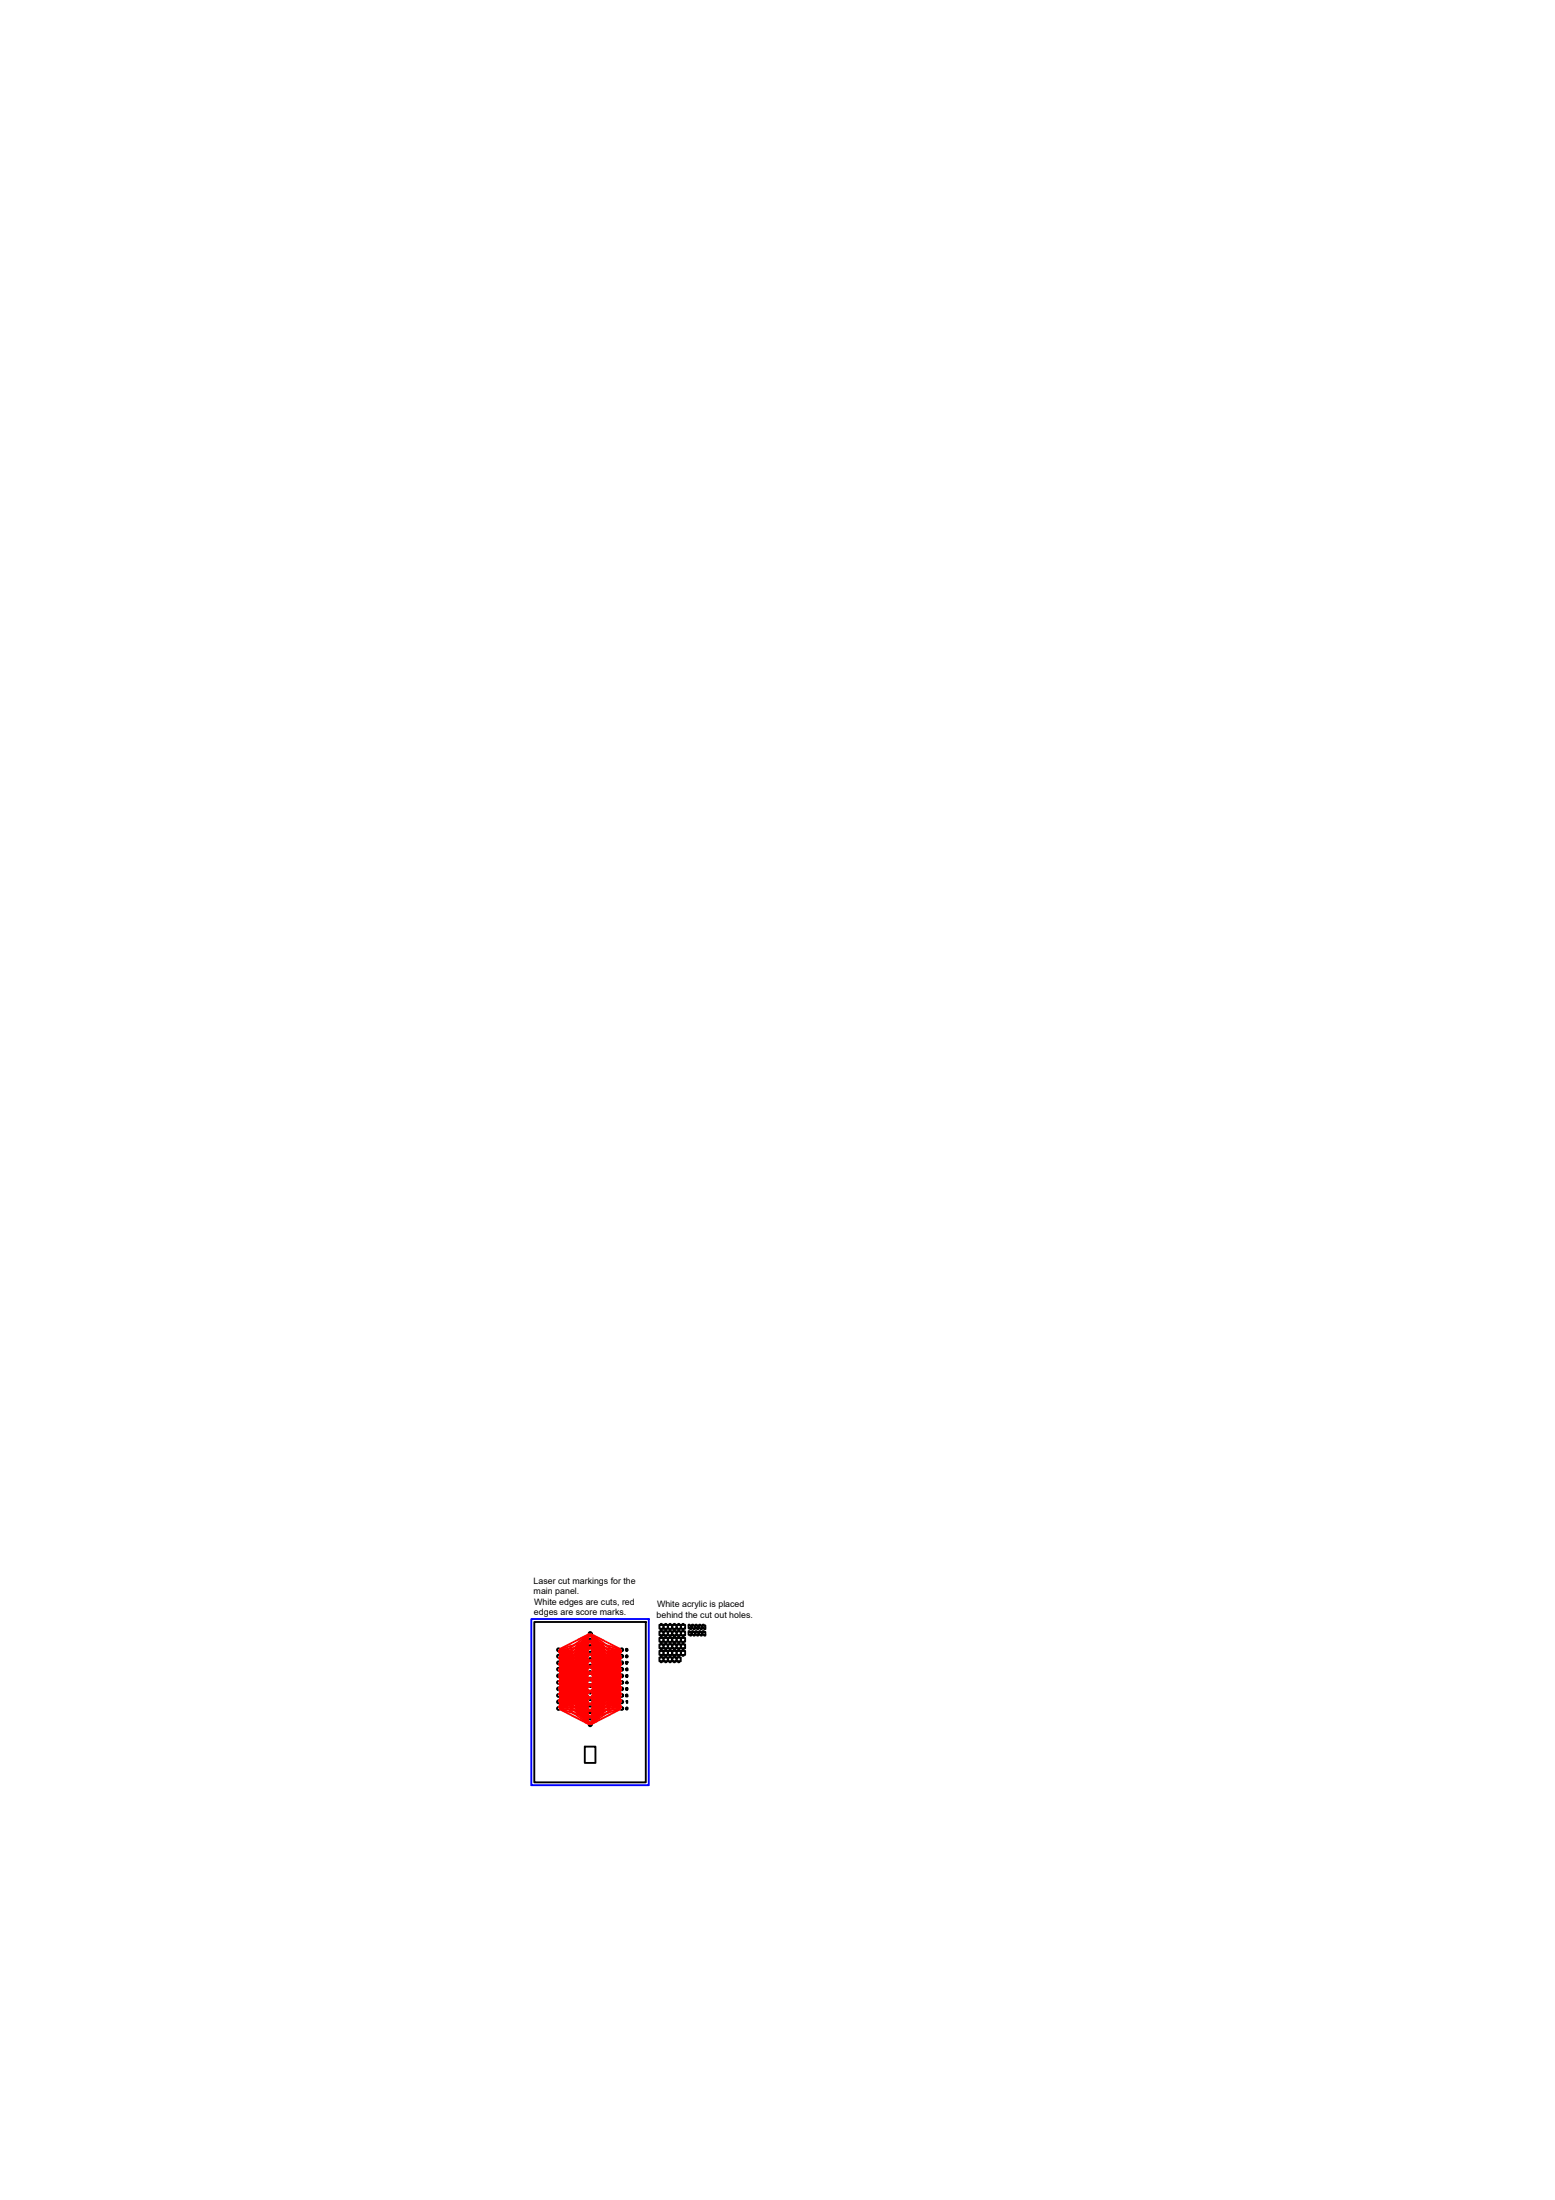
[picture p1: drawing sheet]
<svg xmlns="http://www.w3.org/2000/svg" width="210mm" height="297mm" viewBox="0 0 210 297" stroke-linecap="round" stroke-linejoin="round" font-family="sans-serif">
<!-- layer: 0 -->
<path d="M71.7 218.6h15.9v22.4h-15.9z" fill="none" stroke="#00f" stroke-width=".25"/>
<!-- layer: CUTTING -->
<g fill="none" stroke="#000" stroke-width=".25">
<path d="M72.1 219h15.1v21.7h-15.1zM89 219.4h.2v-.1h.1v.1h.2v.5h-.2v.1h-.1v-.1h-.2zM89.6 219.4h.2v-.1h.1v.1h.2v.5h-.2v.1h-.1v-.1h-.2zM90.2 219.4h.2v-.1h.1v.1h.2v.5h-.2v.1h-.1v-.1h-.2zM90.8 219.4h.2v-.1l.3 .1v.5h-.2v.1l-.3-.1zM91.4 219.4h.2v-.1h.1v.1h.2v.5h-.2v.1h-.1v-.1h-.2zM91.9 219.4h.2v-.1h.2v.1h.2v.5h-.2v.1h-.2v-.1h-.2zM92.9 219.4l.4 .1v.5l-.4-.1zM93.4 219.4l.4 .1v.5l-.4-.1zM93.9 219.4l.3 .1v.5l-.3-.1zM94.4 219.4l.3 .1v.5l-.3-.1zM94.9 219.4l.3 .1v.5l-.3-.1z"/>
<path d="M78.9 235.8h1.5v2.2h-1.5zM84.5 222.7a.12 .12 0 0 1 .2-.1 .12 .12 0 0 1 0 .2 .12 .12 0 0 1-.2 0h.2h-.2zM84.5 223.5a.14 .14 0 0 1 .2 .1 .14 .14 0 0 1-.1 .2l-.1-.1zM84.5 225.3h.2l-.1 .1h.1a.12 .12 0 0 1-.1 .1 .12 .12 0 0 1-.1 0 .12 .12 0 0 1 0-.2zM84.5 227.9h.2v.3h-.2l.2-.1h-.1v-.1zM84.5 226.2h.2h-.1l.1 .1v.1h-.2l.2-.1h-.2zM84.5 228.8h.2l-.1 .2 .1 .1h-.2l.2-.2zM84.5 229.7h.2v.2zM84.6 222.7h.1M84.6 223.7h.1zM84.6 223.5l.1 .1zM84.6 225.4l.1 .1z"/>
<path d="M84.6 230.6h.1l-.1 .2zM84.6 227v.2l.1-.1v.2l-.2-.1zM84.7 224.4l-.2 .2 .2-.2h-.2v.1l.2-.1M89 220.3h.2v-.2h.1v.2h.2v.5h-.2v.1h-.1v-.1h-.2zM89 221.1h.2v-.1h.1v.1h.2v.6h-.2v.1h-.1v-.1h-.2zM89 222h.2v-.1h.1v.1h.2v.6h-.2v.1h-.1v-.1h-.2zM89 222.9h.2v-.1h.1v.1h.2v.5h-.2v.2h-.1v-.2h-.2zM89 223.8h.2v-.1h.1v.1h.2v.5h-.2v.1h-.1v-.1h-.2zM89.6 220.3h.2v-.2h.1v.2h.2v.5h-.2v.1h-.1v-.1h-.2zM89.6 221.1h.2v-.1h.1v.1h.2v.6h-.2v.1h-.1v-.1h-.2zM89.6 222h.2v-.1h.1v.1h.2v.6h-.2v.1h-.1v-.1h-.2zM89.6 222.9h.2v-.1h.1v.1h.2v.5h-.2v.2h-.1v-.2h-.2z"/>
<path d="M89.6 223.8h.2v-.1h.1v.1h.2v.5h-.2v.1h-.1v-.1h-.2zM90.2 220.3h.2v-.2h.1v.2h.2v.5h-.2v.1h-.1v-.1h-.2zM90.2 221.1h.2v-.1h.1v.1h.2v.6h-.2v.1h-.1v-.1h-.2zM90.2 222h.2v-.1h.1v.1h.2v.6h-.2v.1h-.1v-.1h-.2zM90.2 222.9h.2v-.1h.1v.1h.2v.5h-.2v.2h-.1v-.2h-.2zM90.2 223.8h.2v-.1h.1v.1h.2v.5h-.2v.1h-.1v-.1h-.2zM90.8 220.3h.2v-.2h.1v.2h.2v.5h-.2v.1l-.3-.1zM90.8 221.1h.2v-.1l.3 .1v.6h-.2v.1h-.1v-.1h-.2zM90.8 222h.2v-.1h.1v.1h.2v.6h-.2v.1l-.3-.1zM90.8 222.9h.2v-.1l.3 .1v.5h-.2v.2l-.3-.2zM90.8 223.8h.2v-.1l.3 .1v.5h-.2v.1l-.3-.1zM91.4 220.3h.2v-.2h.1v.2h.2v.5h-.2v.1h-.1v-.1h-.2z"/>
<path d="M91.4 221.1h.2v-.1h.1v.1h.2v.6h-.2v.1h-.1v-.1h-.2zM91.4 222h.2v-.1h.1v.1h.2v.6h-.2v.1h-.1v-.1h-.2zM91.4 222.9h.2v-.1h.1v.1h.2v.5h-.2v.2h-.1v-.2h-.2zM91.4 223.8h.2v-.1h.1v.1h.2v.5h-.2v.1h-.1v-.1h-.2zM91.9 220.3h.2v-.2h.2v.2h.2v.5h-.2v.1h-.2v-.1h-.2zM91.9 221.1h.2v-.1h.2v.1h.2v.6h-.2v.1h-.2v-.1h-.2zM91.9 222h.2v-.1h.2v.1h.2v.6h-.2v.1h-.2v-.1h-.2zM91.9 222.9h.2v-.1h.2v.1h.2v.5h-.2v.2h-.2v-.2h-.2zM92.9 220.2l.4 .1v.5l-.4-.1zM93.4 220.2l.4 .1v.5l-.4-.1zM93.9 220.2l.3 .1v.5l-.3-.1zM94.4 220.2l.3 .1v.5l-.3-.1z"/>
<path d="M94.9 220.2l.3 .1v.5l-.3-.1z"/>
<circle cx="75.4" cy="225.4" r=".2"/>
<circle cx="75.4" cy="226.3" r=".2"/>
<circle cx="75.4" cy="228" r=".2"/>
<circle cx="75.4" cy="229.8" r=".2"/>
<circle cx="75.4" cy="230.7" r=".2"/>
<circle cx="75.4" cy="222.8" r=".2"/>
<circle cx="75.4" cy="228.9" r=".2"/>
<circle cx="75.4" cy="224.5" r=".2"/>
<circle cx="75.4" cy="223.6" r=".2"/>
<circle cx="75.4" cy="227.2" r=".2"/>
<circle cx="79.7" cy="221.4" r=".2"/>
<circle cx="79.7" cy="228.5" r=".2"/>
<circle cx="79.7" cy="220.6" r=".2"/>
<circle cx="79.7" cy="222.3" r=".2"/>
<circle cx="79.7" cy="225" r=".2"/>
<circle cx="79.7" cy="232" r=".2"/>
<circle cx="79.7" cy="229.4" r=".2"/>
<circle cx="79.7" cy="227.6" r=".2"/>
<circle cx="79.7" cy="224.1" r=".2"/>
<circle cx="79.7" cy="232.9" r=".2"/>
<circle cx="79.7" cy="225.8" r=".2"/>
<circle cx="79.7" cy="231.1" r=".2"/>
<circle cx="79.7" cy="230.2" r=".2"/>
<circle cx="79.7" cy="226.7" r=".2"/>
<circle cx="79.7" cy="223.2" r=".2"/>
<circle cx="83.9" cy="230.7" r=".2"/>
<circle cx="83.9" cy="229.8" r=".2"/>
<circle cx="83.9" cy="222.8" r=".2"/>
<circle cx="83.9" cy="225.4" r=".2"/>
<circle cx="83.9" cy="227.2" r=".2"/>
<circle cx="83.9" cy="228.9" r=".2"/>
<circle cx="83.9" cy="226.3" r=".2"/>
<circle cx="83.9" cy="228" r=".2"/>
<circle cx="83.9" cy="224.5" r=".2"/>
<circle cx="83.9" cy="223.6" r=".2"/>
<circle cx="84.6" cy="230.7" r=".13"/>
</g>
<!-- layer: SCORING -->
<g fill="none" stroke="#f00" stroke-width=".25">
<path d="M75.5 222.9l4.1 8M75.5 224.7l4.1 8M75.5 223.8l4 6.3M75.5 223.8l4.1 7.2M75.5 225.6l4.1 7.1M75.5 225.6l4 6.2M75.5 226.4l4 6.3M75.5 223.8l4 5.4-4-6.3 4.1 7.2M75.5 226.4l4 4.6-4-3.7M75.5 226.4l4 5.4M75.5 222.9l4 3.7M75.5 224.6l4 3.8"/>
<path d="M75.5 225.5l4 3.7-4-4.5 4 5.4M75.5 226.2l4-3.8-4 4.6M75.5 226.4l4 3.7M75.5 229.1l4 3.6-4-4.5 4 3.7M75.5 227.9l4-3.7-4 4.6M75.6 223.7l3.9 2-3.9-1.1M75.6 223.8l3.9 2.8M75.6 225.5l3.9 2.9M75.6 225.5l3.9 2M75.6 226.4l3.9 2M75.6 226.4l3.9 2.8M75.6 227.3l3.9 2"/>
<path d="M75.6 227.3l3.9 2.8M75.6 228.2l3.9 2.8M75.6 228.1l3.9 2.1M75.6 229l3.9 2.9M75.6 223.7l3.8 .4M75.6 223.7l3.9 1.2M75.6 224.5l3.8 .4M75.6 225.5l3.9 1.2M75.6 225.4l3.8 .4M75.6 226.3l3.8 .4M75.6 226.3l3.9 1.2M75.6 227.2l3.8 .4"/>
<path d="M75.6 227.2l3.9 1.2M75.6 228.1l3.9 1.2M75.6 228.1l3.8 .4M75.6 228.9l3.8 .4M75.6 229.9l3.9 1.2M75.6 229.8l3.8 .4M75.6 230.7l3.8 .4M79.4 222.3l-3.8 .4M79.4 224.1l-3.8 .4M79.4 225l-3.8 .4M79.4 225.9l-3.8 .4M79.4 226.7l-3.8 .4"/>
<path d="M79.4 227.6l-3.8 .4M79.4 228.5l-3.8 .4M79.4 230.3l-3.8 .4M79.4 229.4l-3.8 .4M79.5 220.6l-3.9 2.1M79.5 221.5l-3.9 1.2M79.5 223.3l-3.9 1.1 3.9-2-3.9 1.2 3.8-.4-3.8-.4 3.9 1.2M79.5 224.9l-3.9-2.1 3.9 2.9M79.5 225.9l-3.9 2.1 3.9-1.2M79.5 226.6l-3.9-2 3.9 2.9M79.5 224.1l-3.9 1.2M79.5 224.2l-3.9 2 3.9-1.2"/>
<path d="M79.5 227.7l-3.9 1.2M79.5 225.9l-3.9 1.2M79.5 228.5l-3.9 1.3M79.5 229.4l-3.9 1.2M79.5 226.8l-3.9 2M79.5 230.2l-3.9-1.2 3.9 2M79.5 231.9l-3.9-2 3.9 2.9-3.9-2 3.9 1.2M79.5 227.7l-3.9 2M79.5 224.2l-3.9 2.9 3.9-2M79.5 226l-3.9 2.8M79.5 220.7l-3.9 2.8 3.9-2-3.9 2.9M79.5 222.4l-3.9 2.9 3.9-2-3.9 2.9"/>
<path d="M79.5 227.7l-3.9 2.9 3.9-2M79.5 225.1l-3.9 2.8M79.5 226.8l-3.9 2.9M79.5 230.1l-4-4.5 4 5.4M79.5 231.8l-4-4.5 4 5.4M79.5 226.9l-4 3.7M79.5 223.3l-4 3.7M79.5 225.1l-4 3.7M79.5 221.6l-4 6.3 4.1-7.2-4.1 8M79.5 228.3l-4-5.4 4 4.5-4-3.6 4 4.5M79.5 220.7l-4 5.4 4-4.5-4 3.6 4-4.5-4 3.7M79.5 231l-4-6.3 4.1 7.1"/>
<path d="M79.5 220.7l-4 6.3M79.5 221.6l-4 5.4M79.5 222.5l-4 5.4 4-4.5M79.5 223.4l-4 5.4M79.5 225.1l-4 5.4 4-4.5-4 3.7M79.5 223.4l-4 6.2M79.6 231.8l-4.1-8 4.1 8.9-4.1-9.8 4.1 8.9M79.6 221.6l-4.1 7.2 4-6.3M79.6 221.6l-4.1 8 4.1-8.9-4.1 9.8 4.1-8.9M79.6 223.4l-4.1 7.1 4-6.3-4 5.4 4-4.5M79.6 222.5l-4.1 7.1M79.6 222.5l-4.1 8"/>
<path d="M79.7 220.7l4.1 9.8M79.7 230.9l4.1-8-4.1 8.9M79.7 231l4.1-7.2-4.1 8M79.7 220.7l4.1 8.9-4.1-8M79.7 220.7l4.1 7.2M79.7 220.7l4.1 8M79.7 221.6l4.1 7.2M79.7 223.4l4.1 7.1-4.1-8 4.1 7.1M79.7 221.6l4.1 8.9M79.8 229.2l4-5.4-4 6.3M79.8 220.7l4 6.3-4-5.4 4 6.3M79.8 222.5l4 6.3-4-5.4"/>
<path d="M79.8 223.4l4 6.2M79.8 221.6l4 4.5-4-5.4 4 4.5M79.8 223.4l4 4.5-4-5.4 4 4.5M79.8 224.2l4 4.6M79.8 226l4 4.5M79.8 220.7l4 2.8-4-2 4 2.9-4-3.7M79.8 226.6l4-2.8-4 3.7M79.8 222.4l3.9 2.9-3.9-2 4 2.9-4-3.8M79.8 221.6l4 3.7M79.8 223.3l4 3.7M79.8 227.7l3.9 2.9-3.9-2M79.8 220.6l3.9 2.1"/>
<path d="M79.8 224.9l3.9-2.1-3.9 2.9M79.8 225.1l3.9 2-3.9-2.9 4 3.7-4-2.8 4 3.7M79.8 225.9l3.9 2.1M79.8 222.4l3.9 2M79.8 226.6l3.9-2-3.9 2.9M79.8 227.7l3.9 2M79.8 224.2l3.9 2M79.8 226.8l3.9 2M79.8 221.5l3.9 1.2M79.8 222.3l3.9 .4M79.8 222.4l3.9 1.2-3.9-.4 3.9-.4-3.9 1.2M79.8 224.1l3.9 1.2"/>
<path d="M79.8 224.1l3.9 .4M79.8 225l3.9 1.2M79.8 223.3l3.9 1.2M79.8 225l3.9 .4M79.8 225.9l3.9 .4M79.8 226.7l3.9 .4M79.8 227.7l3.9 1.2M79.8 225.9l3.9 1.2M79.8 227.6l3.9 .4M79.8 228.5l3.9 .4M79.8 226.8l3.9 1.2M79.8 230.3l3.9 .4"/>
<path d="M79.8 229.4l3.9 .4M79.8 228.5l3.9 1.3M79.8 229.4l3.9 1.2M83.7 223.7l-3.9 .4M83.7 223.7l-3.9 1.2M83.7 224.5l-3.9 .4M83.7 224.6l-3.9 1.2M83.7 225.5l-3.9 1.2M83.7 225.4l-3.9 .4M83.7 226.3l-3.9 .4M83.7 226.3l-3.9 1.2M83.7 227.2l-3.9 .4"/>
<path d="M83.7 227.2l-3.9 1.2M83.7 228.1l-3.9 1.2M83.7 228.1l-3.9 .4M83.7 228.9l-3.9 .4M83.7 229l-3.9 1.2M83.7 229.9l-3.9 1.2M83.7 229.8l-3.9 .4M83.7 230.7l-3.9 1.3M83.7 230.7l-3.9 .4M83.7 223.7l-3.9 2M83.7 225.5l-3.9 2M83.7 226.4l-3.9 2"/>
<path d="M83.7 227.3l-3.9 2M83.7 228.1l-3.9 2.1M83.7 229l-3.9 2M83.7 230.8l-3.9 2 4-2.9-4 2M83.8 222.9l-4 3.7M83.8 228.8l-4-2.8 4 3.7-4-2.9 4 3.8M83.8 224.6l-4 3.8 4-2.9-4 3.7M83.8 226.4l-4 2.8M83.8 226.4l-4 3.7 4-2.8-4 3.7 4-2.8M83.8 228.2l-4 3.7 4-2.9-4 3.8M83.8 222.9l-4 4.5M83.8 223.8l-4 4.5"/>
<path d="M83.8 224.7l-4 4.5M83.8 225.6l-4 4.5M83.8 226.4l-4 4.6M83.8 228.2l-4 4.5M83.8 229.6l-4-4.5 4 5.4M83.8 224.7l-4 6.3 4-5.4-4 6.2M83.8 222.9l-4 5.4M83.8 222.9l-4 6.3M83.8 224.7l-4 5.4M83.8 226.4l-4 5.4M83.8 226.4l-4 6.3 4-5.4-4 4.5M83.8 229.6l-4-5.4 4 6.3"/>
<path d="M83.8 225.6l-4.1 7.1 4.1-8-4.1 7.1M83.8 222.9l-4.1 7.2M83.8 223.8l-4.1 8.9M83.8 222.9l-4.1 9.8"/>
</g>
<g font-size="1.2">
<text x="72" y="213.8">Laser cut markings for the</text>
<text x="72" y="215.2">main panel.</text>
<text x="72.1" y="218.1">edges are score marks.</text>
<text x="72.1" y="216.6">White edges are cuts, red</text>
<text x="88.6" y="218.4">behind the cut out holes.</text>
<text x="88.7" y="217">White acrylic is placed</text>
</g>
</svg>
